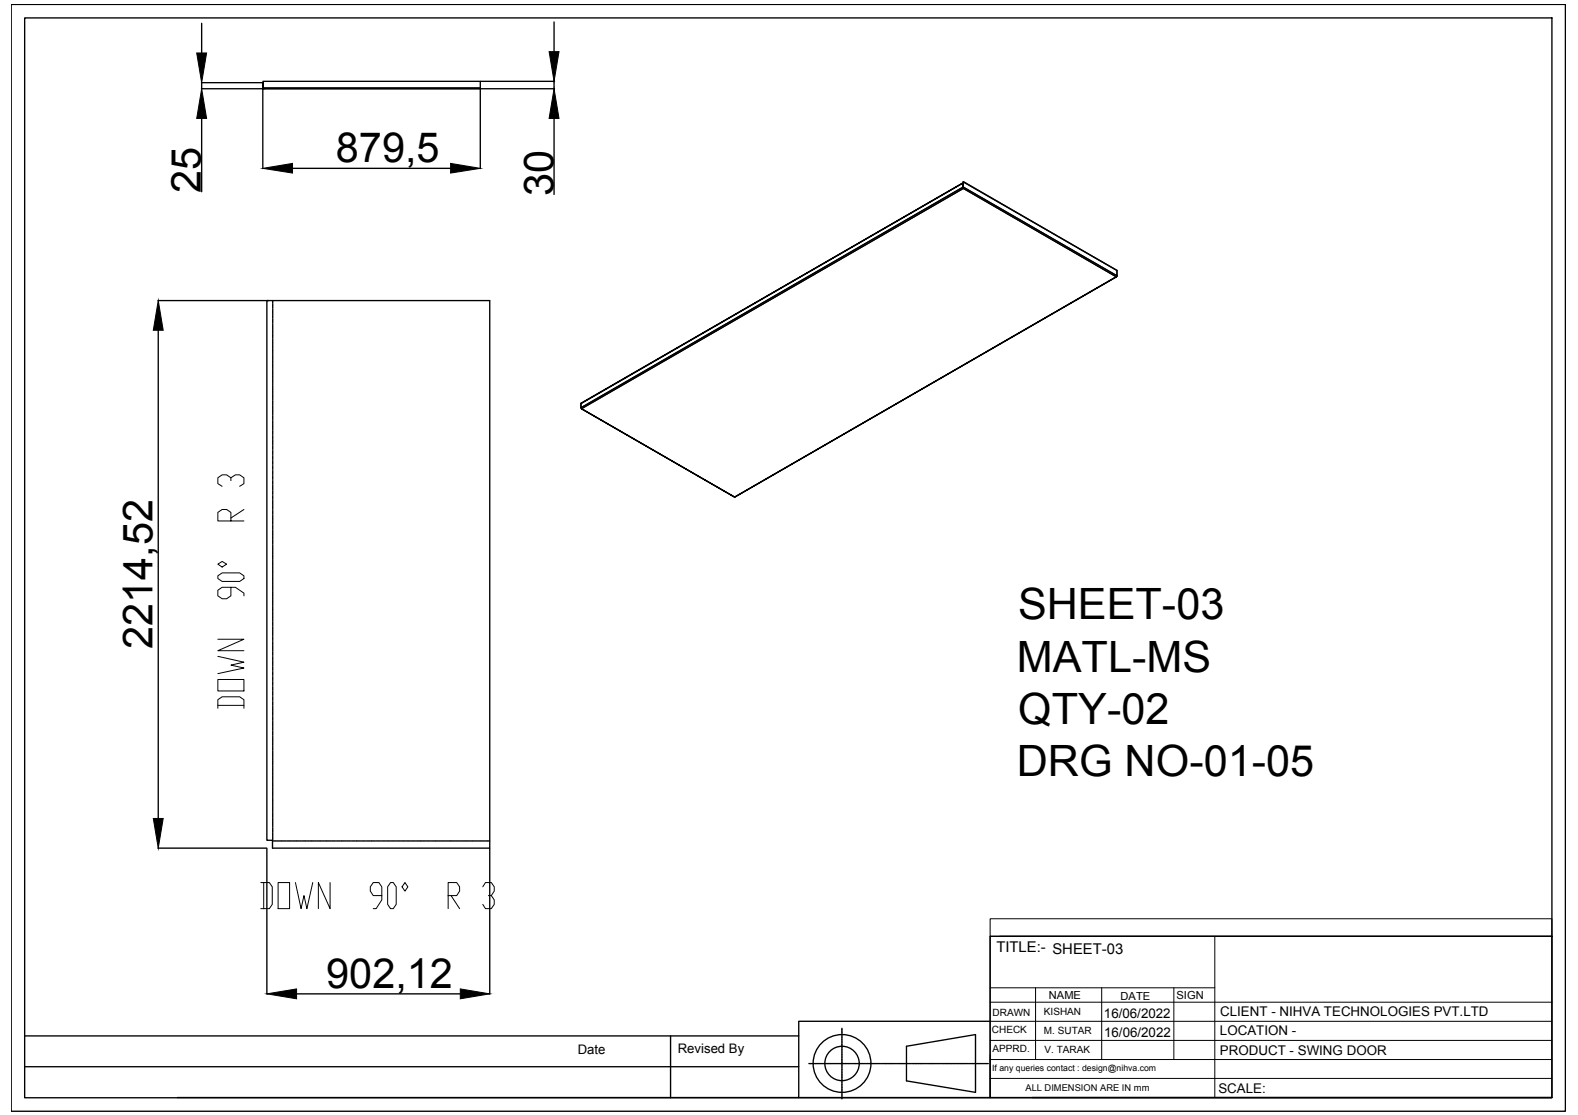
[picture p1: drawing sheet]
<svg xmlns="http://www.w3.org/2000/svg" width="297mm" height="210mm" viewBox="0 0 297 210" stroke-linecap="round" stroke-linejoin="round" font-family="sans-serif">
<!-- layer: 0 -->
<g fill="none" stroke="#000" stroke-width=".25">
<path d="M2.1 .8h292.6v208.4h-292.6zM4.6 3.4h287.5v203.3h-287.5zM37.9 16.7h11.7M37.9 15.6h11.6M38 4.4v5.6M38 15.6v1.1M49.5 15.6v.9zM49.5 15.3h40.9v1.2M49.5 16.5v.2M49.5 16.7v15M49.6 16.5l.1 .2M49.6 16.7h-.1h.2l-.2-.2h40.9v.2"/>
<path d="M90.4 16.7h-40.7h40.7M90.4 16.7v15M90.5 15.3h13.9M90.5 16.7h13.9M104.3 4.1v5.6M104.3 15.3v1.4M38 22.3v13.8M55.1 31.7h29.7M104.3 22.3v14.3M181.2 34.5v.8l-71.8 41.5-.1-.9M181.2 35.3l.1 .2M181.3 34.2l29 16.7v1l-29-16.7z"/>
<path d="M181.3 34.2l29 16.7-.2 1.2 .2-.2M181.3 35.2v.1M29.7 56.6h20.9M50.2 56.6h42v103.1h-40.9v-1.5h-1.1zM51.3 56.6v.5M51.3 57.2v.1M51.3 57.4v.6M51.3 58.2v.1M51.3 58.4v.6M51.3 59.1v.1M51.3 59.3v.6M210.1 52.1l-28.8-16.6-71.8 41.4 28.8 16.7-28.8-16.7"/>
<path d="M29.8 62.2v91.9M51.3 60.1v.1M51.3 60.3v.6M51.3 61v.1M51.3 61.2v.6M51.3 61.9v.1M51.3 62.2v.6M51.3 62.9v.1M51.3 63.1v.6M51.3 63.8v.2M51.3 64.1v.6M51.3 64.8v.1"/>
<path d="M51.3 65v.6M51.3 65.7v.2M51.3 65.9v.6M51.3 66.7v.1M51.3 66.9v.6M51.3 67.6v.1M51.3 67.8v.6M51.3 68.6v.1M51.3 68.8v.6M51.3 69.5v.1M51.3 69.8v.5M51.3 70.4v.2"/>
<path d="M51.3 70.7v.6M51.3 71.4v.1M51.3 71.6v.6M51.3 72.3v.2M51.3 72.6v.6M51.3 73.3v.1M51.3 73.5v.6M51.3 74.2v.2M51.3 74.5v.5M51.3 75.2v.1M51.3 75.4v.6M51.3 76.1v.1"/>
<path d="M51.3 76.4v.5M51.3 77.1v.1M51.3 77.3v.6M51.3 78v.1M51.3 78.3v.6M51.3 79v.1M51.3 79.2v.6M51.3 79.9v.1M109.4 76l71.8-41.5-71.8 41.5v.8M109.5 76.9l-.1-.2 .1 .2M51.3 80.1v.6M51.3 80.8v.2"/>
<path d="M51.3 81.1v.6M51.3 81.8v.1M51.3 82v.6M51.3 82.7v.2M51.3 83v.6M51.3 83.7v.1M51.3 83.9v.6M51.3 84.7h.1M51.3 84.9v.6M51.3 85.6v.1M51.3 85.8v.6M51.3 86.5v.1"/>
<path d="M51.3 86.8v.6M51.3 87.5v.1M51.3 87.7v.6M51.3 88.4v.1M51.3 88.7v.5M51.3 89.4v.1M51.3 89.6v.6M51.3 90.3v.1M51.3 90.5v.6M51.3 91.3v.1M51.3 91.5v.6M51.3 92.2v.1"/>
<path d="M51.3 92.4v.6M51.3 93.2h.1M51.3 93.4v.6M51.3 94.1v.1M51.3 94.3v.6M51.3 95v.2M51.3 95.3v.6M51.3 96v.1M51.3 96.2v.6M51.3 96.9v.2M51.3 97.2v.6M51.3 97.9v.1"/>
<path d="M51.3 98.1v.6M51.3 98.8v.1M51.3 99v.6M51.3 99.8v.1M138.3 93.6l71.8-41.5zM51.3 100v.6M51.3 100.7v.1M51.3 101v.5M51.3 101.7v.1M51.3 101.9v.6M51.3 102.6v.1M51.3 102.9v.5"/>
<path d="M51.3 103.5v.2M51.3 103.8v.6M51.3 104.5v.1M51.3 104.7v.6M51.3 105.4v.2M51.3 105.7v.6M51.3 106.4v.1M51.3 106.6v.6M51.3 107.3v.2M51.3 107.6v.5M51.3 108.3v.1M51.3 108.5v.6"/>
<path d="M51.3 109.2v.1M51.3 109.5v.6M51.3 110.2v.1M51.3 110.4v.6M51.3 111.1v.1M51.3 111.4v.6M51.3 112v.2M51.3 112.3v.6M51.3 113v.1M51.3 113.2v.6M51.3 113.9v.2M51.3 114.2v.6"/>
<path d="M51.3 114.9v.1M51.3 115.1v.6M51.3 115.9v.1M51.3 116.1v.6M51.3 116.8v.1M51.3 117v.6M51.3 117.8h.1M51.3 118v.6M51.3 118.7v.1M51.3 118.9v.6M51.3 119.6v.1M51.3 119.9v.6"/>
<path d="M51.3 120.6v.1M51.3 120.8v.6M51.3 121.5v.2M51.3 121.7v.6M51.3 122.5v.1M51.3 122.7v.6M51.3 123.4v.1M51.3 123.6v.6M51.3 124.4v.1M51.3 124.6v.6M51.3 125.3v.1M51.3 125.5v.6"/>
<path d="M51.3 126.3v.1M51.3 126.5v.6M51.3 127.2v.1M51.3 127.5v.5M51.3 128.1v.2M51.3 128.4v.6M51.3 129.1v.1M51.3 129.3v.6M51.3 130v.2M51.3 130.3v.5M51.3 131v.1M51.3 131.2v.6"/>
<path d="M51.3 131.9v.1M51.3 132.2v.5M51.3 132.9v.1M51.3 133.1v.6M51.3 133.8v.1M51.3 134.1v.5M51.3 134.8v.1M51.3 135v.6M51.3 135.7v.1M51.3 136v.6M51.3 136.6v.2M51.3 136.9v.6"/>
<path d="M51.3 137.6v.1M51.3 137.8v.6M51.3 138.5v.2M51.3 138.8v.6M51.3 139.5v.1M51.3 139.7v.6M29.7 159.7h20.5M50.2 159.7v27.4M51.3 158.3h.4M51.3 140.4v.1M51.3 140.7v.6M51.3 141.4v.1"/>
<path d="M51.3 141.6v.6M51.3 142.3v.1M51.3 142.6v.6M51.3 143.3v.1M51.3 143.5v.6M51.3 144.2v.1M51.3 144.5v.6M51.3 145.1v.2M51.3 145.4v.6M51.3 146.1v.1M51.3 146.3v.6M51.3 147.1v.1"/>
<path d="M51.3 147.3v.6M51.3 148v.1M51.3 148.2v.6M51.3 149v.1M51.3 149.2v.6M51.3 149.9v.1M51.3 150.1v.6M51.3 150.8v.1M51.3 151.1v.6M51.3 151.8v.1M51.3 152v.6M51.3 152.7v.2"/>
<path d="M51.3 153v.6M51.3 153.7v.1M51.3 153.9v.6M51.3 154.6v.2M51.3 154.8v.6M51.3 155.6v.1M51.3 155.8v.6M51.3 156.5v.1M51.3 156.7v.6M51.3 157.5v.1M51.3 157.7v.5M51.8 158.3h.1"/>
<path d="M52.1 158.3h.5M52.8 158.3h.1M53 158.3h.6M53.7 158.3h.1M54 158.3h.6M54.6 158.3h.2M54.9 158.3h.6M55.6 158.3h.1M55.8 158.3h.6M56.5 158.3h.2M56.8 158.3h.6M57.5 158.3h.1"/>
<path d="M57.7 158.3h.6M58.4 158.3h.2M58.7 158.3h.6M59.4 158.3h.1M59.6 158.3h.6M60.3 158.3h.1M60.6 158.3h.6M61.3 158.3h.1M61.5 158.3h.6M62.2 158.3h.1M62.5 158.3h.6M63.2 158.3h.1"/>
<path d="M63.4 158.3h.6M64.1 158.3h.1M64.3 158.3h.6M65.1 158.3h.1M65.3 158.3h.6M66 158.3h.1M66.2 158.3h.6M67 158.3h.1M67.2 158.3h.6M67.9 158.3h.1M68.1 158.3h.6M68.9 158.3h.1"/>
<path d="M69.1 158.3h.6M69.8 158.3h.1M70 158.3h.6M70.7 158.3h.2M71 158.3h.6M71.7 158.3h.1M71.9 158.3h.6M72.6 158.3h.2M72.9 158.3h.5M73.6 158.3h.1M73.8 158.3h.6M74.5 158.3h.1"/>
<path d="M74.7 158.3h.6M75.5 158.3h.1M75.7 158.3h.6M76.4 158.3h.1M76.7 158.3h.5M77.4 158.3h.1M77.6 158.3h.6M78.3 158.3h.1M78.6 158.3h.5M79.2 158.3h.2M79.5 158.3h.6M80.2 158.3h.1"/>
<path d="M80.4 158.3h.6M81.1 158.3h.2M81.4 158.3h.6M82.1 158.3h.1M82.3 158.3h.6M83 158.3h.1M83.3 158.3h.5M84 158.3h.1M84.2 158.3h.6M84.9 158.3h.1M85.2 158.3h.6M85.9 158.3h.1"/>
<path d="M86.1 158.3h.6M86.8 158.3h.1M87.1 158.3h.6M87.7 158.3h.2M88 158.3h.6M88.7 158.3h.1M88.9 158.3h.6M89.6 158.3h.2M89.9 158.3h.6M90.6 158.3h.1M90.8 158.3h.6M91.6 158.3h.1"/>
<path d="M91.8 158.3h.4M92.2 159.7v27.4M186.4 176.3h105.7v30.3h-105.7zM4.6 195h145.8M55.8 187.1h30.8M126.2 195v11.7M158.5 193.6v1.1M158.5 194.8v.3M158.5 195.2v.4M158.5 195.7h.1M158.5 195.8v.4M158.5 196.3v1.2"/>
<path d="M158.5 197.6v.4M158.5 198.1h.1M158.5 198.2v.4M158.5 198.7v.3M158.5 199.1v1.2M170.6 197l13-2.2v10.8l-13-2.1zM186.4 192.3h-36v14.3h-117M4.6 200.8h145.8M150.4 206.6h36M152.3 200.2h.3M152.7 200.2h1.2M154 200.2h.4"/>
<path d="M154.5 200.2h.3M154.9 200.2h.1M155.1 200.2h.3M155.5 200.2h1.2M156.8 200.2h.4M157.3 200.2h.4M157.8 200.2h.1M157.9 200.2h.4M158.4 200.2h1.2M158.5 200.4v.4M158.5 200.9h.1M158.5 201v.4"/>
<path d="M158.5 201.5v.4M158.5 202v1.2M158.5 203.3v.4M158.5 203.7v.1M158.5 203.9v.3M158.5 204.3v1.7M158.5 206.1v.4M158.5 206.6h.1M158.5 206.7v.2M159.7 200.2h.3M160.1 200.2h.1M160.3 200.2h.2"/>
<path d="M160.6 200.2h.1M160.7 200.2h.4M161.2 200.2h1.2M162.5 200.2h.4M163 200.2h.1M163.1 200.2h.4M163.6 200.2h.3M164 200.2h1.3M165.3 200.2h.4M165.8 200.2h.1M165.9 200.2h.4M166.4 200.2h1.7"/>
<path d="M168.2 200.2h.4M168.6 200.2h.1M168.8 200.2h.3M169.2 200.2h1.7M171 200.2h.4M171.5 200.2h.1M171.6 200.2h.4M172.1 200.2h1.7M173.8 200.2h.4M174.3 200.2h.1M174.4 200.2h.4M174.9 200.2h1.2"/>
<path d="M176.2 200.2h.4M176.7 200.2h.4M177.2 200.2h.1M177.3 200.2h.4M177.7 200.2h1.3M179.1 200.2h.3M179.5 200.2h.4M180 200.2h.1M180.1 200.2h.4M180.6 200.2h1.2M181.9 200.2h.4M182.4 200.2h.1"/>
<path d="M182.5 200.2h.2M182.8 200.2h.1M183 200.2h.3M183.4 200.2h1.2M184.7 200.2h.4M185.2 200.2h.1M185.3 200.2h.4M185.8 200.2h.2M194.3 206.6h97.8"/>
<circle cx="158.5" cy="200.2" r="5.4"/>
<circle cx="158.5" cy="200.2" r="3.2"/>
</g>
<g fill="none" stroke="#000" stroke-width=".19">
<path d="M49.6 16.7h.1M181.2 35.4l.1 .1M181.2 34.5v.8M181.2 35.4l.1 .1-.1-.3-71.9 41.5M181.2 35.3v.1M181.3 35.2l-.1 .2M181.3 35.5l-71.8 41.4M181.3 35.2l29 16.7M181.3 35.5l28.8 16.6M181.3 34.2v1M186.4 173h105.7v3.3h-105.7zM186.4 176.3v30.3"/>
<path d="M188.2 176.3h103.9M228.7 176.3v30.3M186.4 199.5h105.7M186.4 195.9h105.7M186.4 192.3h105.7M186.4 188.7h105.7M186.4 186h42.3M194.9 186v13.5M207.4 186v13.5M221 186v13.5M186.4 203h105.7"/>
</g>
<path d="M37 10h1.9l-.9 5.6zM103.4 9.7h1.8l-.9 5.6zM38 16.7l.9 5.6h-1.9zM49.5 31.7l5.6-.9v1.8zM84.8 30.8l5.6 .9-5.6 .9zM104.3 16.7l.9 5.6h-1.8zM29.8 56.6l.9 5.6h-1.8zM28.9 154.1h1.8l-.9 5.6zM50.2 187.1l5.6-.9v1.8zM86.6 186.2l5.6 .9-5.6 .9z" fill="#000" stroke="#000" stroke-width=".19"/>
<g font-size="8.8">
<text x="46.9" y="134.4" transform="rotate(-90 46.9 134.4)">DOWN 90° R 3</text>
<text x="48" y="172.2">DOWN 90° R 3</text>
</g>
<g font-size="8.1">
<text x="191.6" y="116.6">SHEET-03</text>
<text x="191.4" y="126.4">MATL-MS</text>
<text x="191.7" y="136.2">QTY-02</text>
<text x="191.4" y="146">DRG NO-01-05</text>
</g>
<g font-size="7.8">
<text x="63.2" y="30.6">879,5</text>
<text x="37.8" y="36.3" transform="rotate(-90 37.8 36.3)">25</text>
<text x="104.2" y="36.9" transform="rotate(-90 104.2 36.9)">30</text>
<text x="28.7" y="122.2" transform="rotate(-90 28.7 122.2)">2214,52</text>
<text x="61.4" y="186">902,12</text>
</g>
<text font-size="2.8" x="187.6" y="179.2">TITLE:- SHEET-03</text>
<g font-size="2.5">
<text x="207.8" y="191.6">16/06/2022</text>
<text x="229.7" y="191.3">CLIENT - NIHVA TECHNOLOGIES PVT.LTD</text>
<text x="207.8" y="195.2">16/06/2022</text>
<text x="229.6" y="194.9">LOCATION -</text>
<text x="108.7" y="198.5">Date</text>
<text x="127.6" y="198.2">Revised By</text>
<text x="229.6" y="198.5">PRODUCT - SWING DOOR</text>
<text x="229.3" y="205.7">SCALE:</text>
</g>
<g font-size="2.1">
<text x="197.4" y="188.1">NAME</text>
<text x="210.9" y="188.2">DATE</text>
<text x="221.5" y="188">SIGN</text>
</g>
<g font-size="1.9">
<text x="186.8" y="191.2">DRAWN</text>
<text x="196.5" y="191.1">KISHAN</text>
<text x="186.7" y="194.4">CHECK</text>
<text x="186.8" y="198">APPRD.</text>
<text x="196.5" y="194.7">M. SUTAR</text>
<text x="196.6" y="198.3">V. TARAK</text>
</g>
<text font-size="1.8" x="193" y="205.4">ALL DIMENSION ARE IN mm</text>
<text font-size="1.6" x="186.8" y="201.7">If any queries contact : design@nihva.com</text>
</svg>
